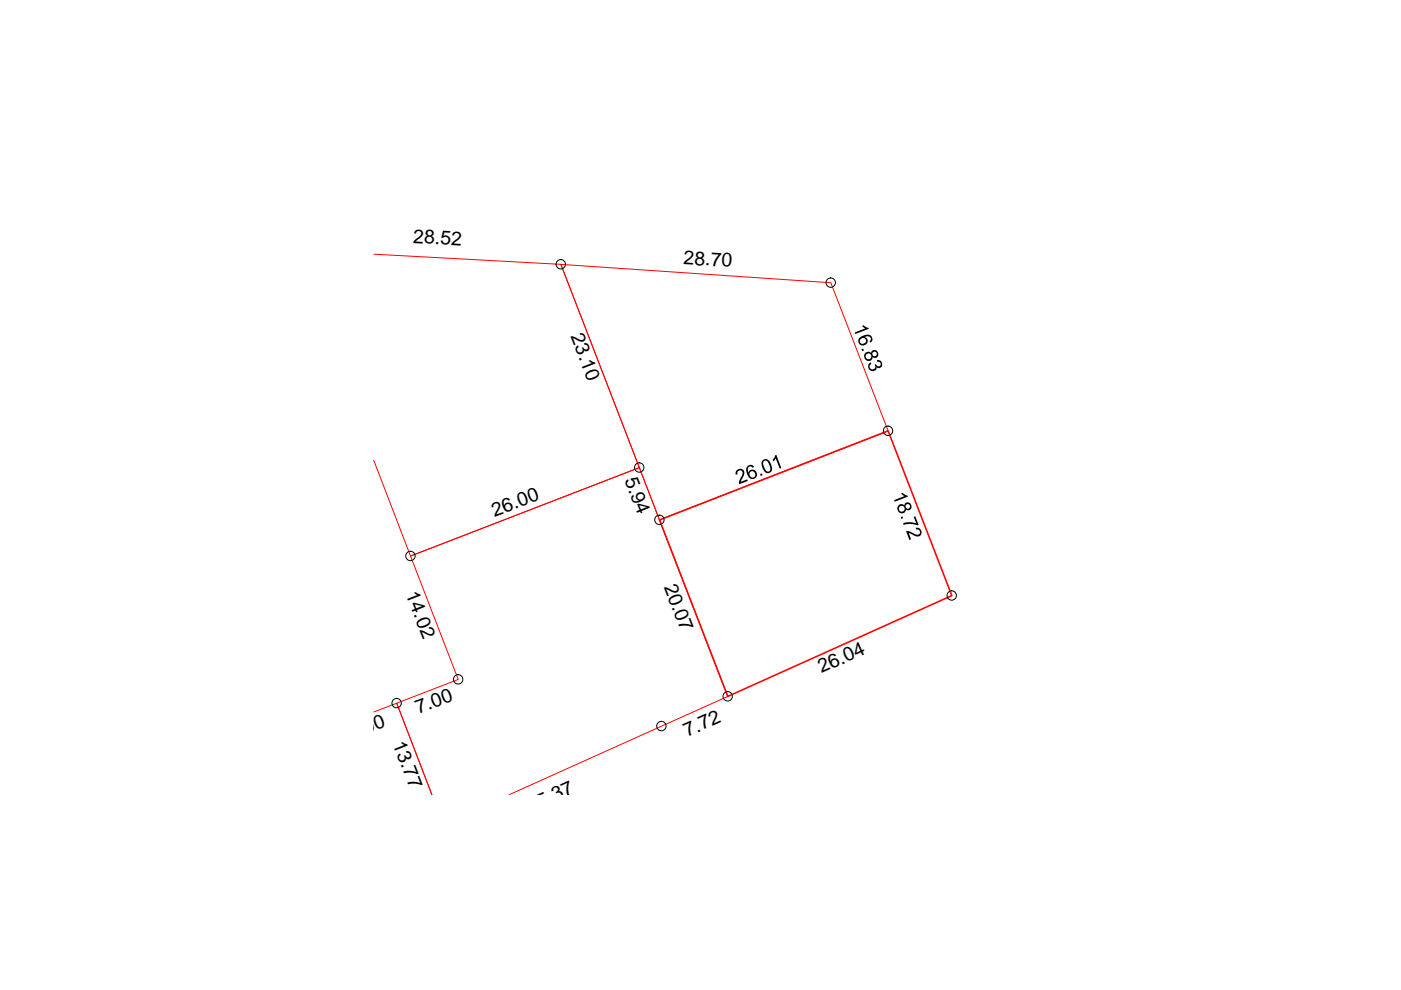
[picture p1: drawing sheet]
<svg xmlns="http://www.w3.org/2000/svg" width="297mm" height="210mm" viewBox="0 0 297 210" stroke-linecap="round" stroke-linejoin="round" font-family="sans-serif">
<path d="M79.2 53.9l39.7 2.1 16.7 43.1-48.6 18.8-7.8-20.3M118.9 56l57.2 3.9 12.2 31.5-48.5 18.8zM79.2 151l4.9-1.9 7.5 19.4-7.5-19.4 13.1-5-10.2-26.2 48.6-18.8 18.7 48.6-46.3 20.8" fill="none" stroke="#f00" stroke-width=".21"/>
<path d="M139.8 110.2l48.5-18.8 13.5 34.9-47.5 21.4z" fill="none" stroke="#f00" stroke-width=".34"/>
<g fill="none" stroke="#000" stroke-width=".21">
<circle cx="118.9" cy="56" r=".99"/>
<circle cx="176.1" cy="59.9" r=".99"/>
<circle cx="135.5" cy="99.1" r=".99"/>
<circle cx="188.3" cy="91.3" r=".99"/>
<circle cx="87" cy="117.9" r=".99"/>
<circle cx="139.8" cy="110.2" r=".99"/>
<circle cx="201.8" cy="126.3" r=".99"/>
<circle cx="84.1" cy="149.1" r=".99"/>
<circle cx="97.1" cy="144" r=".99"/>
<circle cx="140.2" cy="153.9" r=".99"/>
<circle cx="154.3" cy="147.6" r=".99"/>
</g>
<g fill="#000">
<path d="M181.2 70.5l2.2-.9-.6-.5 .3-.1 1 .5 .1 .2-2.8 1.1zM182.6 74l.4-.1 .2 .4-.4 .2zM184.3 77l.3-.2 .1 .4-.3 .3v.3l.4 .5h.5l.2-.2 .1-.5-.2-.3 .3-.1 .4 .5 .5-.1 .1-.2-.1-.6-.6-.1v-.4l.5 .1 .4 .3 .1 .9-.6 .5-.6-.2v.3l-.2 .3-.7 .2-.5-.3-.3-.5v-.5zM164.3 96.5l.3-.1 1.1 2.8-.4 .2-.8-2.2-.5 .6-.2-.3zM156.2 99.7l.3-.2 .6-.1 .4 .1 .3 .4v.7l-.7 1.6 1.3-.6 .1 .4-1.8 .7v-.6l.7-1.3v-.7l-.3-.4-.4 .1-.4 .3 .1 .4-.4 .2v-.6zM161.2 100.5l.3-.1 .2 .4-.4 .1zM189.6 106l2.1-.8-.6-.6 .3-.1 .5 .4 .5 .2 .1 .2-2.8 1.1zM191 109.6l.3-.1 .2 .4-.4 .1zM192.1 112.6h.7l1.3 .7 .6 .1 .3-.3v-.5l-.3-.3h-.4l-.2-.4h.6l.5 .4 .2 .7-.3 .6-.8 .1-1.6-.7 .5 1.3-.4 .2zM191.5 110.9l1.4-.2 1.4 .3-.6-1.4 .4-.1 .7 1.8-.3 .1-1.4-.3-1.5 .2z"/>
<path d="M182.1 71.8l.8-.6 1.3-.2 .6 .4 .2 .6-.5 .6-.1-.3 .2-.2 .1-.3-.2-.3-.5-.2-.7 .2 .5 .3 .2 .3-.1 .5-.5 .6h-.8l-.6-.5-.1-.5zM182.5 71.8l-.2 .4 .2 .6 .5 .1 .6-.3v-.5l-.2-.3-.5-.1z"/>
<path d="M183.3 75l.8-.5 .4 .2 .2 .2 .2-.5 .7-.2 .4 .3 .2 .8-.4 .6h-.5l-.3-.2-.2 .6-.8 .2-.4-.2-.3-.4zM184.9 75a.5 .5 0 0 0 1 0 .5 .5 0 0 0-1 0zM183.5 75.6a.62 .62 0 0 0 1.2 0 .62 .62 0 0 0-1.2 0z"/>
<path d="M158.5 98.8l.8-.2 .5 .2 .1 .2-.3 .2-.3-.3-.5 .1-.3 .4v.3l.2 .5 .1-.3 .5-.3h.5l.4 .3 .2 .3 .1 .6-.4 .6-.8 .2-.6-.5-.5-1.3v-.4zM158.9 100.6a.65 .65 0 0 0 1.3 0 .65 .65 0 0 0-1.3 0z"/>
<path d="M161.6 97.7l.8-.4 .3 .1 .5 .5 .5 1.4-.3 .8-.8 .2-.6-.4-.5-1.3zM162.1 97.7l-.3 .3 .2 1.1 .4 .8 .6 .1 .3-.4-.1-1-.6-.9z"/>
<path d="M190.5 107.2l.4-.3h.5l.4 .3 .2-.6 .6-.1 .6 .6 .1 .6-.6 .5h-.3l-.3-.2-.4 .7-.7 .1-.5-.3-.2-.4-.1-.4zM192 107.3a.5 .5 0 0 0 1 0 .5 .5 0 0 0-1 0zM190.6 107.9a.62 .62 0 0 0 1.2 0 .62 .62 0 0 0-1.2 0z"/>
</g>
<g font-size="4.1">
<text x="87.5" y="51.4" transform="rotate(3 87.5 51.4)">28.52</text>
<text x="144.9" y="56" transform="rotate(3 144.9 56)">28.70</text>
<text x="120.9" y="71.3" transform="rotate(69 120.9 71.3)">23.10</text>
<text x="132.4" y="101.8" transform="rotate(69 132.4 101.8)">5.94</text>
<text x="104.8" y="109.6" transform="rotate(-20 104.8 109.6)">26.00</text>
<text x="86" y="126" transform="rotate(69 86 126)">14.02</text>
<text x="140.7" y="124.4" transform="rotate(69 140.7 124.4)">20.07</text>
<text x="174.2" y="142.8" transform="rotate(-24 174.2 142.8)">26.04</text>
<text x="88.7" y="151.3" transform="rotate(-20 88.7 151.3)">7.00</text>
<text x="74.3" y="156.7" transform="rotate(-20 74.3 156.7)">7.00</text>
<text x="83.2" y="157.8" transform="rotate(69 83.2 157.8)">13.77</text>
<text x="145.7" y="156.3" transform="rotate(-24 145.7 156.3)">7.72</text>
<text x="112.5" y="172.3" transform="rotate(-24 112.5 172.3)">25.37</text>
</g>
</svg>
